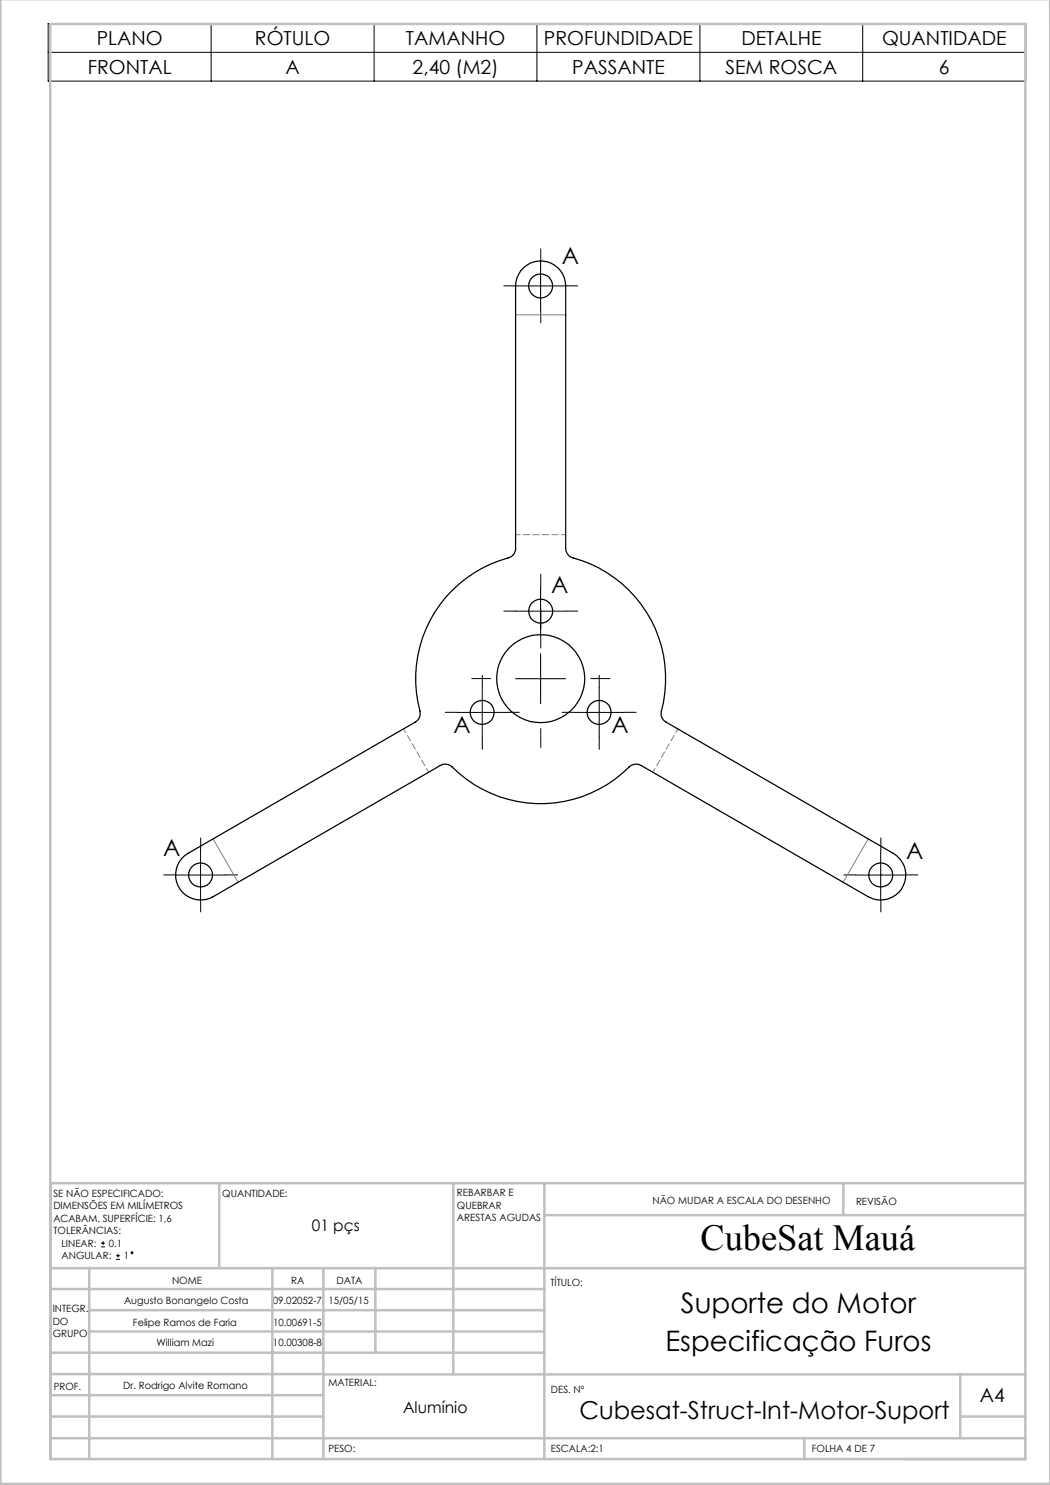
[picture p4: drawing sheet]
<svg xmlns="http://www.w3.org/2000/svg" width="210mm" height="297mm" viewBox="0 0 210 297" stroke-linecap="round" stroke-linejoin="round" font-family="sans-serif">
<g fill="none" stroke="#000" stroke-width=".2">
<path d="M9.6 4.7h195.5v11.5h-195.5zM9.6 10.5h195.5M42.2 4.7v11.5M74.8 4.7v11.5M107.4 4.7v11.5M140 4.7v11.5M172.5 4.7v11.5M103.1 57.2h10M108.1 52.2v10M108.1 117.2v10M96.4 137.5v10M103.1 135.7h10"/>
<path d="M103.1 122.2h10M108.1 130.7v10M119.8 137.5v10M91.4 142.5h10.1M114.8 142.5h10M35.1 175h10M40.1 170v10M171.2 175h10M176.1 170v10M20.2 249.4h.8M20.2 248.6h.8M20.6 248.2v.8"/>
<path d="M23.2 251.9h.8M23.2 251.1h.8M23.6 250.8v.7"/>
<circle cx="26.4" cy="250.5" r=".19"/>
</g>
<g fill="none" stroke="#000" stroke-width=".2" stroke-dasharray="15.2 1.3 1.3 1.3">
<path d="M103.2 57.2h-2.4M108.2 52.2v-2.4M113.2 57.2h2.4M108.2 62.2v2.4M108.2 117.2v-2.4M96.5 137.5v-2.4M98.2 135.7h-3.8M103.2 122.2h-2.4M108.2 125.7v-3.8M108.2 127.2v2.4M113.2 122.2h2.4M118.2 135.7h3.8"/>
<path d="M119.8 137.5v-2.4M91.5 142.5h-2.4M96.5 147.5v2.4M101.5 142.5h2.4M108.2 145.7v3.8M114.8 142.5h-2.4M119.8 147.5v2.4M124.8 142.5h2.4M35.1 175h-2.4M40.1 170v-2.4M40.1 180v2.4M45.1 175h2.4"/>
<path d="M171.2 175h-2.4M176.2 170v-2.4M176.2 180v2.4M181.2 175h2.4"/>
</g>
<path d="M103.1 63h10M42.6 167.8l5 8.7M173.6 167.8l-5 8.7" fill="none" stroke="#808080" stroke-width=".2"/>
<path d="M113.2 106.9h-10M80.7 145.8l5 8.6M130.6 154.4l5-8.6" fill="none" stroke="#808080" stroke-width=".2" stroke-dasharray="1.3 .6" stroke-dashoffset=".4"/>
<g fill="none" stroke="#c0c0c0" stroke-width=".5">
<path d="M.1 -.1v296.9h209.9v-296.9M10.1 4.8h195v287h-195zM10.1 236.6h195M43.9 236.6v16.9M90.7 236.6v38.2M108.9 236.6v55.2M168.7 236.6v6.3M10.1 257.8h98.8M10.1 253.6h195M17.9 253.5v38.3M54.5 253.5v38.3M64.7 253.5v38.3"/>
<path d="M75.1 253.5v17M108.9 243h96.2M10.1 270.5h98.8M10.1 279h54.6M10.1 274.8h54.6M17.9 266.3h91M17.9 262h91M64.7 274.9h140.4M192.1 274.8v12.7M10.1 283.3h54.6M10.1 287.7h195M160.9 287.5v4.3"/>
<path d="M192.1 283.3h13"/>
</g>
<g fill="none" stroke="#000" stroke-width=".25">
<path d="M104.7 53.5a5 5 0 0 1 5.4-.9 5 5 0 0 1 3 4.6v52.4a2.01 2.01 0 0 0 1.5 2 25 25 0 0 1 17.6 30.9l.1 .7 .2 .6 .7 .6 45.4 26.3a5 5 0 0 1 1.9 6.8 5 5 0 0 1-6.9 1.8l-45.4-26.2a2.05 2.05 0 0 0-2.4 .3 25 25 0 0 1-35.6-.2l-.6-.3-.6-.1-.9 .3-45.5 26.2a5 5 0 0 1-6.8-1.8 5 5 0 0 1 1.8-6.8l45.4-26.3a2.02 2.02 0 0 0 1-2.2 25.2 25.2 0 0 1 18.2-30.9l.5-.4 .4-.9v-52.8a5.1 5.1 0 0 1 1.6-3.7z"/>
<circle cx="108.1" cy="57.2" r="2.41"/>
<circle cx="108.1" cy="135.7" r="8.8"/>
<circle cx="108.1" cy="122.2" r="2.41"/>
<circle cx="96.4" cy="142.5" r="2.4"/>
<circle cx="119.8" cy="142.5" r="2.4"/>
<circle cx="40.1" cy="175" r="2.4"/>
<circle cx="176.1" cy="175" r="2.4"/>
</g>
<text font-size="7.3" x="140.1" y="249.9">CubeSat Mauá</text>
<g font-size="5.6">
<text x="136.2" y="262.7">Suporte do Motor</text>
<text x="133.1" y="270.2">Especificação Furos</text>
</g>
<text font-size="4.9" x="115.9" y="283.9">Cubesat-Struct-Int-Motor-Suport</text>
<g font-size="4.7">
<text x="112.4" y="52.9">A</text>
<text x="110.2" y="118.6">A</text>
<text x="90.7" y="146.7">A</text>
<text x="122.3" y="146.7">A</text>
<text x="32.7" y="171.1">A</text>
<text x="181.2" y="171.9">A</text>
</g>
<g font-size="3.9">
<text x="19.3" y="9">PLANO</text>
<text x="51" y="9">RÓTULO</text>
<text x="81.2" y="9">TAMANHO</text>
<text x="108.8" y="9">PROFUNDIDADE</text>
<text x="148.3" y="9">DETALHE</text>
<text x="176.4" y="9">QUANTIDADE</text>
<text x="17.5" y="14.8">FRONTAL</text>
<text x="57.1" y="14.8">A</text>
<text x="82.5" y="14.8">2,40 (M2)</text>
<text x="114.4" y="14.8">PASSANTE</text>
<text x="145.1" y="14.8">SEM ROSCA</text>
<text x="187.8" y="14.8">6</text>
<text x="196" y="280.4">A4</text>
</g>
<g font-size="3.2">
<text x="62.4" y="246.2">01 pçs</text>
<text x="80.6" y="282.7">Alumínio</text>
</g>
<g font-size="2">
<text x="10.7" y="239.4">SE NÃO ESPECIFICADO:</text>
<text x="44.4" y="239.4">QUANTIDADE:</text>
<text x="91.4" y="239.3">REBARBAR E</text>
<text x="10.7" y="241.9">DIMENSÕES EM MILÍMETROS</text>
<text x="10.7" y="244.4">ACABAM. SUPERFÍCIE: 1,6</text>
<text x="91.4" y="241.8">QUEBRAR</text>
<text x="91.4" y="244.3">ARESTAS AGUDAS</text>
<text x="130.5" y="240.8">NÃO MUDAR A ESCALA DO DESENHO</text>
<text x="171.2" y="241">REVISÃO</text>
<text x="10.7" y="246.9">TOLERÂNCIAS:</text>
<text x="12.3" y="249.4">LINEAR:</text>
<text x="12.3" y="251.9">ANGULAR:</text>
<text x="21.8" y="249.4">0.1</text>
<text x="24.8" y="251.9">1</text>
<text x="34.4" y="256.8">NOME</text>
<text x="58.3" y="256.7">RA</text>
<text x="67.3" y="256.7">DATA</text>
<text x="110.1" y="257.1">TÍTULO:</text>
<text x="10.5" y="262.4">INTEGR.</text>
<text x="24.8" y="260.9">Augusto Bonangelo Costa</text>
<text x="54.5" y="260.7">09.02052-7</text>
<text x="65.7" y="260.7">15/05/15</text>
<text x="10.5" y="264.9">DO</text>
<text x="10.5" y="267.4">GRUPO</text>
<text x="26.6" y="265.1">Felipe Ramos de Faria</text>
<text x="31.3" y="269.2">William Mazi</text>
<text x="54.6" y="269.2">10.00308-8</text>
<text x="54.6" y="265.1">10.00691-5</text>
<text x="10.7" y="277.9">PROF.</text>
<text x="24.6" y="277.8">Dr. Rodrigo Alvite Romano</text>
<text x="65.7" y="277.3">MATERIAL:</text>
<text x="110.2" y="278.5">DES. Nº</text>
<text x="65.7" y="290.3">PESO:</text>
<text x="110.2" y="290.5">ESCALA:2:1</text>
<text x="162.4" y="290.4">FOLHA 4 DE 7</text>
</g>
</svg>
